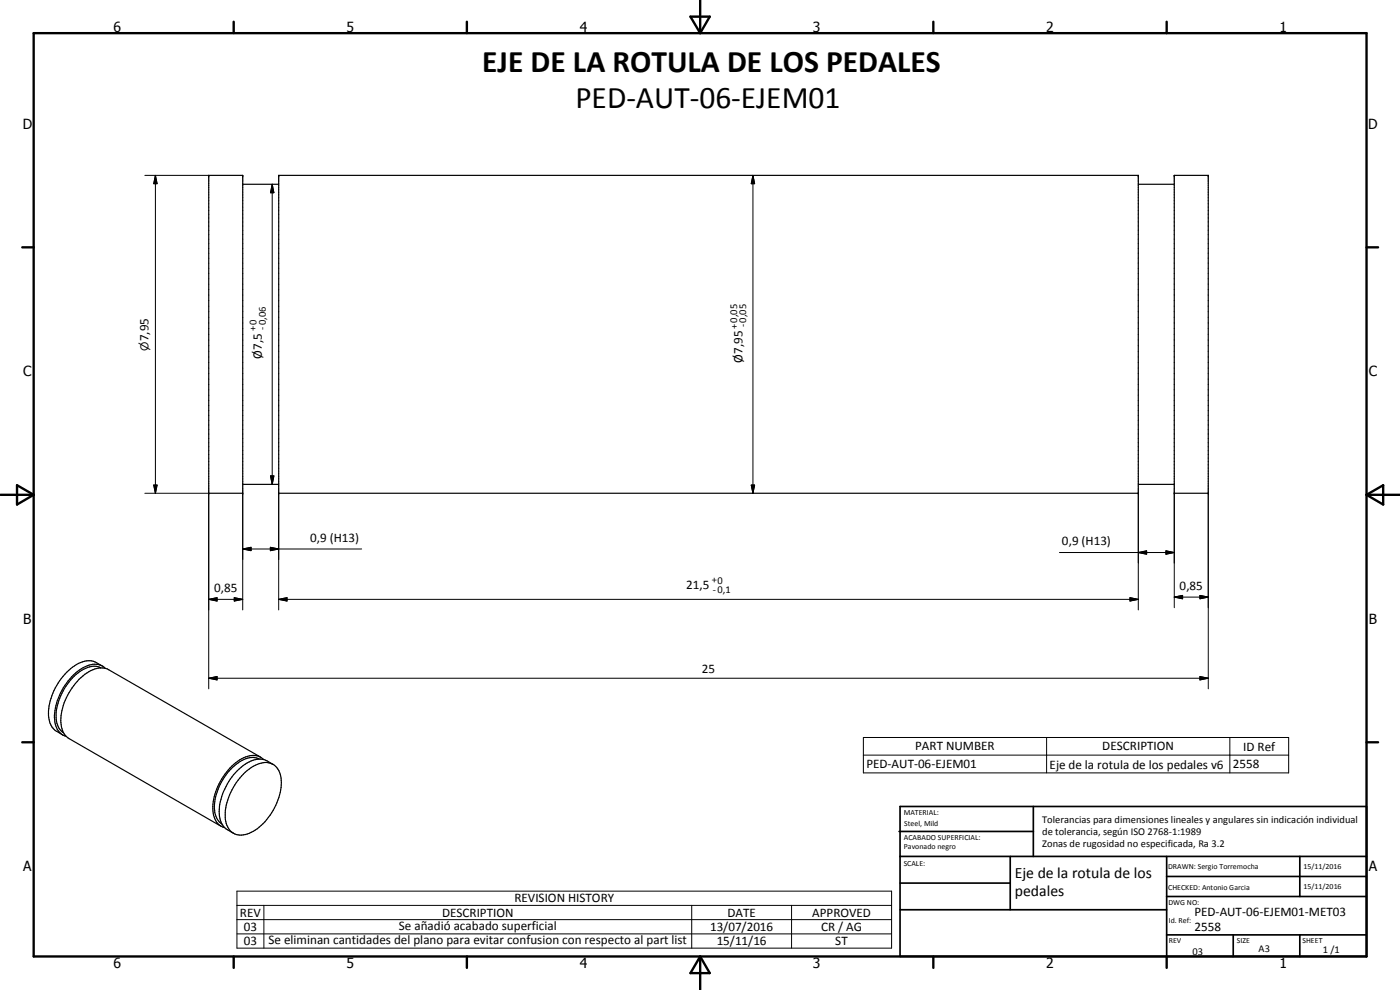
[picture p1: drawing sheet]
<svg xmlns="http://www.w3.org/2000/svg" width="420mm" height="297mm" viewBox="0 0 420 297" stroke-linecap="round" stroke-linejoin="round" font-family="sans-serif">
<g fill="#000">
<circle cx="62.6" cy="52.6" r=".18"/>
<circle cx="72.8" cy="52.6" r=".18"/>
<circle cx="83.6" cy="52.6" r=".18"/>
<circle cx="341.6" cy="52.6" r=".18"/>
<circle cx="352.4" cy="52.6" r=".18"/>
<circle cx="362.6" cy="52.6" r=".18"/>
<circle cx="62.6" cy="148" r=".18"/>
<circle cx="72.8" cy="148" r=".18"/>
<circle cx="83.6" cy="148" r=".18"/>
<circle cx="341.6" cy="148" r=".18"/>
<circle cx="352.4" cy="148" r=".18"/>
<circle cx="362.6" cy="148" r=".18"/>
</g>
<g fill="none" stroke="#000" stroke-width=".35">
<path d="M62.6 52.6h10.2v95.4h-10.2zM72.8 55.3h10.8M83.6 52.6h258v95.4h-258zM341.6 55.3h10.8M352.4 52.6h10.2v95.4h-10.2zM72.8 145.3h10.8M341.6 145.3h10.8M30.7 199.9l-1.8-1.1a6.5 6.5 0 0 0-7.2 1.4 18.2 18.2 0 0 0-7.1 15.1l.2 .7a4.6 4.6 0 0 0 2.2 3.5l1.8 1M30.3 200.4a6.1 6.1 0 0 0-6.3 1.1 17.5 17.5 0 0 0-7.1 14.4 5.2 5.2 0 0 0 2.2 4M31.6 200.5a5.3 5.3 0 0 0-6.6-.2 18 18 0 0 0-8.5 16.3 4.9 4.9 0 0 0 3.3 4.3M73.1 232.2a9.6 9.6 0 0 1 7.4-3.3 4.9 4.9 0 0 1 3.9 4.6 17.9 17.9 0 0 1-9.6 16.5 4.9 4.9 0 0 1-7.2-4.8 18.4 18.4 0 0 1 5.5-13zM77.8 227.8a6.8 6.8 0 0 0-7.4 1.9 16.9 16.9 0 0 0-5.9 14.1l.8 2.1 1.3 1.4"/>
<path d="M78.3 227.2l-45.7-26.2a6.5 6.5 0 0 0-7.1 1.3 18.6 18.6 0 0 0-7.2 14.5 5.5 5.5 0 0 0 2.4 4.8l45.6 26.3M79.2 227.9a5.7 5.7 0 0 0-7.3 .1 18.4 18.4 0 0 0-8 15.3 4.9 4.9 0 0 0 3.5 5M81.9 229.4l-1.7-1.1a7 7 0 0 0-7.8 1.9 18.5 18.5 0 0 0-6.6 12.6 6.2 6.2 0 0 0 2.5 6.2l1.8 1"/>
</g>
<g fill="none" stroke="#000" stroke-width=".71">
<path d="M10.1 9.9h400v277.1h-400zM70.1 6.5v3.4M140.1 6.5v3.4M207.2 5h5.8l-2.9 4.9zM210.1 0v9.9M280.1 6.5v3.4M350.1 6.5v3.4M6.7 74.2h3.4M410.1 74.2h3.5M.1 148.5h10M5.1 145.6l5 2.9-5 2.9zM410.1 148.5h10"/>
<path d="M410.1 148.5l5-2.9v5.8zM6.7 222.7h3.4M410.1 222.7h3.5M70.1 287v3.4M140.1 287v3.4M210.1 287v10M210.1 287l2.9 5h-5.8zM280.1 287v3.4M350.1 287v3.4"/>
</g>
<g fill="none" stroke="#000" stroke-width=".51">
<path d="M269.8 249.5h40.3M270.1 242h140v45h-140zM270.1 257h140M303.2 257v16M310.1 242v15M350.1 257v30M390.1 257v12M270.1 265h33.1M270.1 273h80M350.1 269h60M350.1 263h60M350.1 280.5h60"/>
<path d="M370.1 280.5v6.5M390.1 280.5v6.5"/>
</g>
<g fill="none" stroke="#000" stroke-width=".3">
<path d="M43.5 52.6h19.1M46.6 52.6l.5 2.5h-1zM46.6 52.6v95.4M81.7 55.3l.5 2.5h-1zM81.7 55.3v90M226 52.6l.5 2.5h-1zM226 52.6v95.4M43.5 148h19.1v58.7M46.1 145.5h1l-.5 2.5zM72.8 148v35M81.2 142.8h1l-.5 2.5zM83.6 148v35"/>
<path d="M225.5 145.5h1l-.5 2.5zM341.6 148v35M352.4 148v34.3M362.6 148v58.7M62.6 179.8l2.5-.5v1zM62.6 179.8h10.2M70.3 179.3l2.5 .5-2.5 .5zM72.8 164.7l2.5-.5v1zM72.8 164.7h35.7M81.1 164.2l2.5 .5-2.5 .5zM83.6 179.8l2.5-.5v1zM83.6 179.8h258"/>
<path d="M318 165.8h34.4M339.1 179.3l2.5 .5-2.5 .5zM341.6 165.8l2.5-.5v1zM349.9 165.3l2.5 .5-2.5 .5zM352.4 179.2l2.5-.6v1.1zM352.4 179.2h10.2M360.1 178.6l2.5 .6-2.5 .5zM62.6 203.5l2.5-.5v1zM62.6 203.5h300M360.1 203l2.5 .5-2.5 .5zM259.1 221.3h127.6v10.6h-127.6zM259.1 226.6h127.6"/>
<path d="M314.1 221.3v10.6M369.1 221.3v10.6M71.1 267.4h196.5v17.1h-196.5zM71.1 271.7h196.5M71.1 275.9h196.5M79.2 271.7v12.8M207.6 271.7v12.8M237.6 271.7v12.8M71.1 280.2h196.5"/>
</g>
<g fill="#000">
<path d="M46.6 52.6l.5 2.5h-1zM81.7 55.3l.5 2.5h-1zM226 52.6l.5 2.5h-1zM46.1 145.5h1l-.5 2.5zM81.2 142.8h1l-.5 2.5zM225.5 145.5h1l-.5 2.5zM62.6 179.8l2.5-.5v1zM72.8 164.7l2.5-.5v1zM81.1 164.2l2.5 .5-2.5 .5zM83.6 179.8l2.5-.5v1zM341.6 165.8l2.5-.5v1zM349.9 165.3l2.5 .5-2.5 .5z"/>
<path d="M352.4 179.2l2.5-.6v1.1zM360.1 178.6l2.5 .6-2.5 .5zM70.3 179.3l2.5 .5-2.5 .5zM339.1 179.3l2.5 .5-2.5 .5zM62.6 203.5l2.5-.5v1zM360.1 203l2.5 .5-2.5 .5z"/>
</g>
<g font-size="9.4">
<text x="144.7" y="21.6">EJE DE LA ROTULA DE LOS PEDALES</text>
<text x="172.7" y="32.4">PED-AUT-06-EJEM01</text>
</g>
<g font-size="4.7">
<text x="304.6" y="263.5">Eje de la rotula de los</text>
<text x="304.6" y="268.9">pedales</text>
</g>
<g font-size="4.2">
<text x="34" y="9.6">6</text>
<text x="104" y="9.6">5</text>
<text x="174" y="9.6">4</text>
<text x="244" y="9.6">3</text>
<text x="314" y="9.6">2</text>
<text x="384" y="9.6">1</text>
<text x="6.8" y="38.7">D</text>
<text x="410.6" y="38.7">D</text>
<text x="7" y="112.9">C</text>
<text x="410.8" y="112.9">C</text>
<text x="7" y="187.1">B</text>
<text x="410.8" y="187.1">B</text>
<text x="7" y="261.4">A</text>
<text x="410.8" y="261.4">A</text>
<text x="34" y="290.4">6</text>
<text x="104" y="290.4">5</text>
<text x="174" y="290.4">4</text>
<text x="244" y="290.4">3</text>
<text x="314" y="290.4">2</text>
<text x="384" y="290.4">1</text>
</g>
<g font-size="3.9">
<text x="44.5" y="102.4" transform="rotate(-90 44.5 102.4)">7,95</text>
<text x="78.6" y="107.6" transform="rotate(-90 78.6 107.6)">Ø7,5</text>
<text x="222.8" y="108.9" transform="rotate(-90 222.8 108.9)">Ø7,95</text>
<text x="93.1" y="162.5">0,9 (H13)</text>
<text x="318.7" y="163.6">0,9 (H13)</text>
<text x="64.3" y="177.8">0,85</text>
<text x="205.9" y="176.7">21,5</text>
<text x="354" y="177.1">0,85</text>
<text x="210.6" y="202">25</text>
<text x="274.6" y="225.2">PART NUMBER</text>
<text x="330.8" y="225.2">DESCRIPTION</text>
<text x="373.1" y="225.3">ID Ref</text>
<text x="260" y="230.5">PED-AUT-06-EJEM01</text>
<text x="315" y="230.6">Eje de la rotula de los pedales v6</text>
<text x="370" y="230.5">2558</text>
<text x="72" y="275">REV</text>
<text x="132.7" y="275">DESCRIPTION</text>
<text x="154.4" y="270.8">REVISION HISTORY</text>
<text x="218.3" y="275">DATE</text>
<text x="243.7" y="275">APPROVED</text>
<text x="358.5" y="275">PED-AUT-06-EJEM01-MET03</text>
<text x="73.2" y="279.3">03</text>
<text x="119.7" y="279.1">Se añadió acabado superficial</text>
<text x="213.1" y="279.2">13/07/2016</text>
<text x="246.5" y="279.2">CR / AG</text>
<text x="358.5" y="279.4">2558</text>
<text x="73.2" y="283.6">03</text>
<text x="80.6" y="283.3">Se eliminan cantidades del plano para evitar confusion con respecto al part list</text>
<text x="215.1" y="283.5">15/11/16</text>
<text x="250.7" y="283.6">ST</text>
</g>
<text font-size="3.3" x="44.5" y="105.2" transform="rotate(-90 44.5 105.2)">n</text>
<g font-size="3.1">
<text x="76.9" y="99.3" transform="rotate(-90 76.9 99.3)">+0</text>
<text x="79.7" y="99" transform="rotate(-90 79.7 99)">-0,06</text>
<text x="221.3" y="98.6" transform="rotate(-90 221.3 98.6)">+0,05</text>
<text x="224" y="98.3" transform="rotate(-90 224 98.3)">-0,05</text>
<text x="213.6" y="175">+0</text>
<text x="213.9" y="177.8">-0,1</text>
<text x="312.7" y="246.8">Tolerancias para dimensiones lineales y angulares sin indicación individual</text>
<text x="312.7" y="250.4">de tolerancia, según ISO 2768-1:1989</text>
<text x="312.7" y="254">Zonas de rugosidad no especificada, Ra 3.2</text>
<text x="357.9" y="286.4">03</text>
<text x="377.7" y="285.6">A3</text>
<text x="397" y="285.9">1 /1</text>
</g>
<g font-size="2.4">
<text x="271.2" y="244.4">MATERIAL:</text>
<text x="271.3" y="252">ACABADO SUPERFICIAL:</text>
<text x="271.4" y="247.9">Steel, Mild</text>
<text x="271.3" y="254.6">Pavonado negro</text>
<text x="271.2" y="259.7">SCALE:</text>
<text x="350.6" y="260.8">DRAWN: Sergio Torremocha</text>
<text x="391.2" y="260.6">15/11/2016</text>
<text x="350.6" y="267">CHECKED: Antonio Garcia</text>
<text x="391.2" y="266.7">15/11/2016</text>
<text x="350.6" y="271.4">DWG NO:</text>
<text x="350.8" y="276.9">Id. Ref:</text>
<text x="350.8" y="282.8">REV</text>
<text x="371.2" y="282.9">SIZE</text>
<text x="390.9" y="282.9">SHEET</text>
</g>
</svg>
